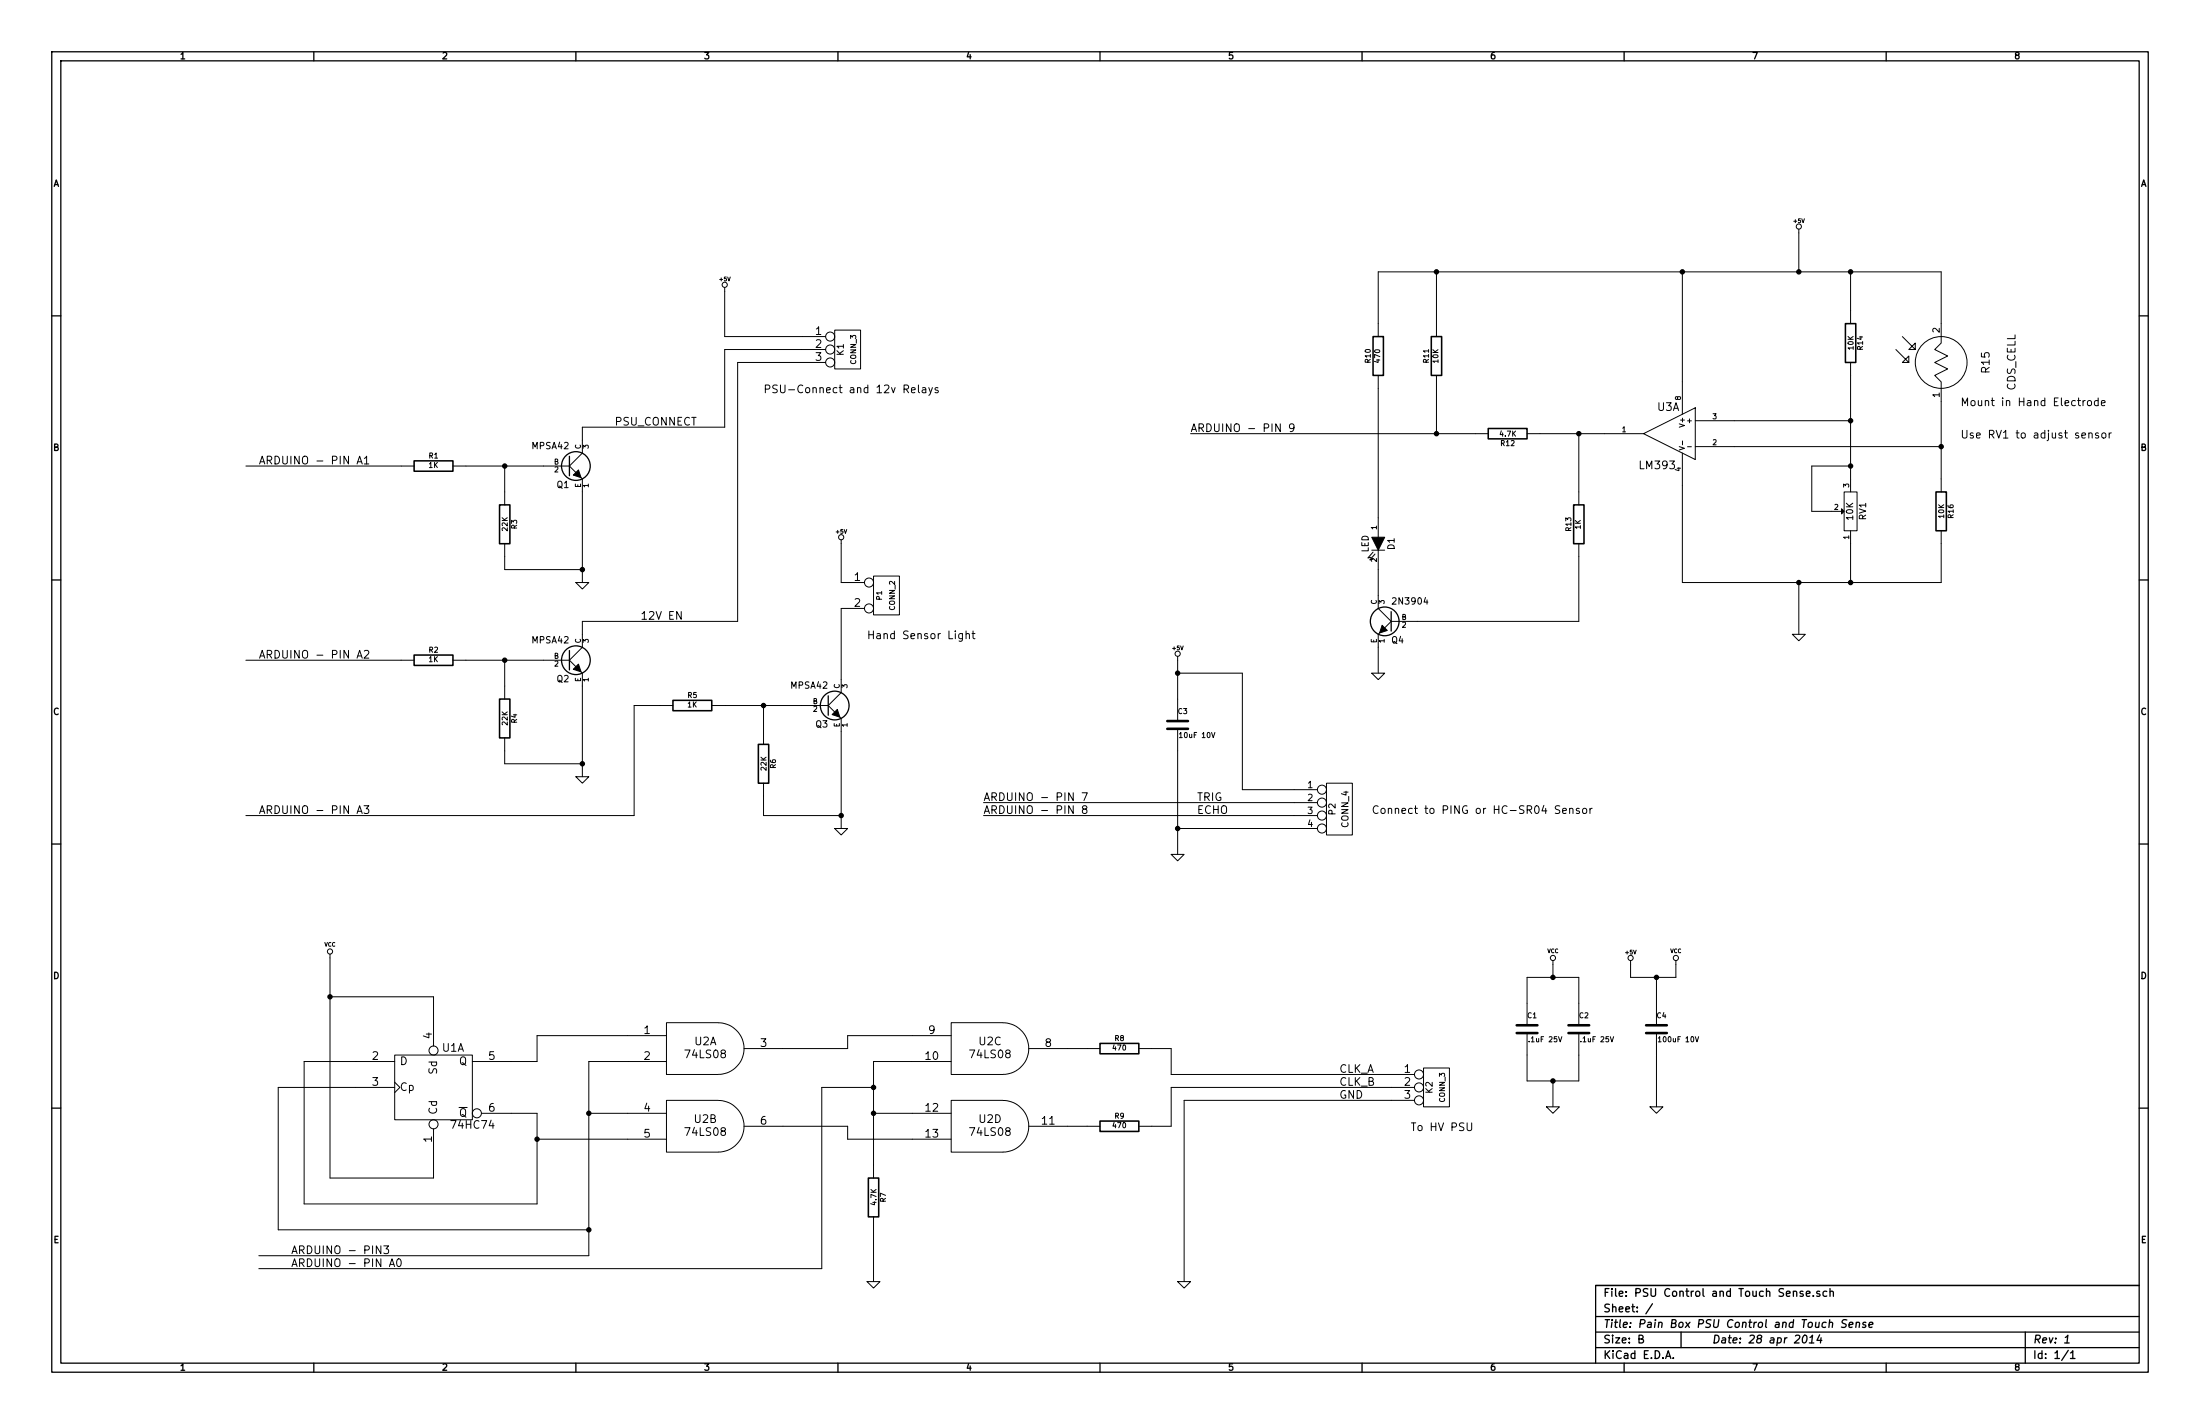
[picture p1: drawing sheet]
EESchema Schematic File Version 2
LIBS:power
LIBS:device
LIBS:transistors
LIBS:conn
LIBS:linear
LIBS:regul
LIBS:74xx
LIBS:cmos4000
LIBS:adc-dac
LIBS:memory
LIBS:xilinx
LIBS:special
LIBS:microcontrollers
LIBS:dsp
LIBS:microchip
LIBS:analog_switches
LIBS:motorola
LIBS:texas
LIBS:intel
LIBS:audio
LIBS:interface
LIBS:digital-audio
LIBS:philips
LIBS:display
LIBS:cypress
LIBS:siliconi
LIBS:opto
LIBS:atmel
LIBS:contrib
LIBS:valves
LIBS:PSU Control and Touch Sense-cache
EELAYER 27 0
EELAYER END
$Descr B 17000 11000
encoding utf-8
Sheet 1 1
Title "Pain Box PSU Control and Touch Sense"
Date "28 apr 2014"
Rev "1"
Comp ""
Comment1 ""
Comment2 ""
Comment3 ""
Comment4 ""
$EndDescr
$Comp
L 74HC74 U1
U 1 1
P 3350 8400
F 0 "U1" H 3500 8700 60  0000 C CNN
F 1 "74HC74" H 3650 8105 60  0000 C CNN
F 2 "~" H 3350 8400 60  0000 C CNN
F 3 "~" H 3350 8400 60  0000 C CNN
	1    3350 8400
	1    0    0    -1  
$EndComp
$Comp
L 74LS08 U2
U 1 1
P 5450 8100
F 0 "U2" H 5450 8150 60  0000 C CNN
F 1 "74LS08" H 5450 8050 60  0000 C CNN
F 2 "~" H 5450 8100 60  0000 C CNN
F 3 "~" H 5450 8100 60  0000 C CNN
	1    5450 8100
	1    0    0    -1  
$EndComp
$Comp
L 74LS08 U2
U 2 1
P 5450 8700
F 0 "U2" H 5450 8750 60  0000 C CNN
F 1 "74LS08" H 5450 8650 60  0000 C CNN
F 2 "~" H 5450 8700 60  0000 C CNN
F 3 "~" H 5450 8700 60  0000 C CNN
	2    5450 8700
	1    0    0    -1  
$EndComp
Wire Wire Line
	4850 8200 4550 8200
Wire Wire Line
	4550 8200 4550 9700
Wire Wire Line
	4550 8600 4850 8600
Wire Wire Line
	3950 8200 4150 8200
Wire Wire Line
	4150 8200 4150 8000
Wire Wire Line
	4150 8000 4850 8000
Wire Wire Line
	3950 8600 4150 8600
Wire Wire Line
	4150 8600 4150 9300
Wire Wire Line
	4150 8800 4850 8800
Wire Wire Line
	4550 9500 2150 9500
Wire Wire Line
	2150 9500 2150 8400
Wire Wire Line
	2150 8400 2750 8400
Connection ~ 4550 8600
Wire Wire Line
	2750 8200 2350 8200
Wire Wire Line
	2350 8200 2350 9300
Wire Wire Line
	2350 9300 4150 9300
Connection ~ 4150 8800
Wire Wire Line
	3350 7850 3350 7700
Wire Wire Line
	3350 7700 2550 7700
Wire Wire Line
	2550 7400 2550 9100
Wire Wire Line
	2550 9100 3350 9100
Wire Wire Line
	3350 9100 3350 8950
$Comp
L +5V #PWR14
U 1 1
P 12600 7450
F 0 "#PWR14" H 12600 7540 20  0001 C CNN
F 1 "+5V" H 12600 7540 30  0000 C CNN
F 2 "" H 12600 7450 60  0000 C CNN
F 3 "" H 12600 7450 60  0000 C CNN
	1    12600 7450
	1    0    0    -1  
$EndComp
$Comp
L VCC #PWR16
U 1 1
P 12950 7450
F 0 "#PWR16" H 12950 7550 30  0001 C CNN
F 1 "VCC" H 12950 7550 30  0000 C CNN
F 2 "" H 12950 7450 60  0000 C CNN
F 3 "" H 12950 7450 60  0000 C CNN
	1    12950 7450
	1    0    0    -1  
$EndComp
$Comp
L 74LS08 U2
U 3 1
P 7650 8100
F 0 "U2" H 7650 8150 60  0000 C CNN
F 1 "74LS08" H 7650 8050 60  0000 C CNN
F 2 "~" H 7650 8100 60  0000 C CNN
F 3 "~" H 7650 8100 60  0000 C CNN
	3    7650 8100
	1    0    0    -1  
$EndComp
$Comp
L 74LS08 U2
U 4 1
P 7650 8700
F 0 "U2" H 7650 8750 60  0000 C CNN
F 1 "74LS08" H 7650 8650 60  0000 C CNN
F 2 "~" H 7650 8700 60  0000 C CNN
F 3 "~" H 7650 8700 60  0000 C CNN
	4    7650 8700
	1    0    0    -1  
$EndComp
Wire Wire Line
	7050 8200 6750 8200
Wire Wire Line
	6750 8600 7050 8600
Wire Wire Line
	7050 8000 6550 8000
Wire Wire Line
	6550 8000 6550 8100
Wire Wire Line
	6550 8100 6050 8100
Wire Wire Line
	6050 8700 6550 8700
Wire Wire Line
	6550 8700 6550 8800
Wire Wire Line
	6550 8800 7050 8800
Connection ~ 6750 8600
$Comp
L R R7
U 1 1
P 6750 9250
F 0 "R7" V 6830 9250 40  0000 C CNN
F 1 "4.7K" V 6757 9251 40  0000 C CNN
F 2 "~" V 6680 9250 30  0000 C CNN
F 3 "~" H 6750 9250 30  0000 C CNN
	1    6750 9250
	1    0    0    -1  
$EndComp
Wire Wire Line
	6750 8200 6750 9000
Wire Wire Line
	6750 9500 6750 9900
$Comp
L VCC #PWR1
U 1 1
P 2550 7400
F 0 "#PWR1" H 2550 7500 30  0001 C CNN
F 1 "VCC" H 2550 7500 30  0000 C CNN
F 2 "" H 2550 7400 60  0000 C CNN
F 3 "" H 2550 7400 60  0000 C CNN
	1    2550 7400
	1    0    0    -1  
$EndComp
Connection ~ 2550 7700
Wire Wire Line
	4550 9700 2000 9700
Connection ~ 4550 9500
Wire Wire Line
	6750 8400 6350 8400
Wire Wire Line
	6350 8400 6350 9800
Wire Wire Line
	6350 9800 2000 9800
Connection ~ 6750 8400
$Comp
L CONN_3 K2
U 1 1
P 11100 8400
F 0 "K2" V 11050 8400 50  0000 C CNN
F 1 "CONN_3" V 11150 8400 40  0000 C CNN
F 2 "~" H 11100 8400 60  0000 C CNN
F 3 "~" H 11100 8400 60  0000 C CNN
	1    11100 8400
	1    0    0    -1  
$EndComp
Wire Wire Line
	9050 8100 9050 8300
Wire Wire Line
	9050 8300 10750 8300
Wire Wire Line
	10750 8400 9050 8400
Wire Wire Line
	9050 8400 9050 8700
Wire Wire Line
	10750 8500 9150 8500
Wire Wire Line
	9150 8500 9150 9900
$Comp
L GND #PWR10
U 1 1
P 9150 9900
F 0 "#PWR10" H 9150 9900 30  0001 C CNN
F 1 "GND" H 9150 9830 30  0001 C CNN
F 2 "" H 9150 9900 60  0000 C CNN
F 3 "" H 9150 9900 60  0000 C CNN
	1    9150 9900
	1    0    0    -1  
$EndComp
Text Label 2250 9700 0    60   ~ 0
ARDUINO - PIN3
Text Label 2250 9800 0    60   ~ 0
ARDUINO - PIN A0
Wire Wire Line
	12600 7450 12600 7550
Wire Wire Line
	12600 7550 12950 7550
Wire Wire Line
	12950 7550 12950 7450
$Comp
L C C1
U 1 1
P 11800 7950
F 0 "C1" H 11800 8050 40  0000 L CNN
F 1 ".1uF 25V" H 11806 7865 40  0000 L CNN
F 2 "~" H 11838 7800 30  0000 C CNN
F 3 "~" H 11800 7950 60  0000 C CNN
	1    11800 7950
	1    0    0    -1  
$EndComp
$Comp
L C C2
U 1 1
P 12200 7950
F 0 "C2" H 12200 8050 40  0000 L CNN
F 1 ".1uF 25V" H 12206 7865 40  0000 L CNN
F 2 "~" H 12238 7800 30  0000 C CNN
F 3 "~" H 12200 7950 60  0000 C CNN
	1    12200 7950
	1    0    0    -1  
$EndComp
$Comp
L VCC #PWR12
U 1 1
P 12000 7450
F 0 "#PWR12" H 12000 7550 30  0001 C CNN
F 1 "VCC" H 12000 7550 30  0000 C CNN
F 2 "" H 12000 7450 60  0000 C CNN
F 3 "" H 12000 7450 60  0000 C CNN
	1    12000 7450
	1    0    0    -1  
$EndComp
Wire Wire Line
	11800 7750 11800 7550
Wire Wire Line
	11800 7550 12200 7550
Wire Wire Line
	12200 7550 12200 7750
Wire Wire Line
	12000 7550 12000 7450
Connection ~ 12000 7550
Wire Wire Line
	11800 8150 11800 8350
Wire Wire Line
	11800 8350 12200 8350
Wire Wire Line
	12200 8350 12200 8150
$Comp
L GND #PWR13
U 1 1
P 12000 8550
F 0 "#PWR13" H 12000 8550 30  0001 C CNN
F 1 "GND" H 12000 8480 30  0001 C CNN
F 2 "" H 12000 8550 60  0000 C CNN
F 3 "" H 12000 8550 60  0000 C CNN
	1    12000 8550
	1    0    0    -1  
$EndComp
Wire Wire Line
	12000 8350 12000 8550
Connection ~ 12000 8350
$Comp
L GND #PWR7
U 1 1
P 6750 9900
F 0 "#PWR7" H 6750 9900 30  0001 C CNN
F 1 "GND" H 6750 9830 30  0001 C CNN
F 2 "" H 6750 9900 60  0000 C CNN
F 3 "" H 6750 9900 60  0000 C CNN
	1    6750 9900
	1    0    0    -1  
$EndComp
Text Label 10350 8300 0    60   ~ 0
CLK_A
Text Label 10350 8400 0    60   ~ 0
CLK_B
Text Label 10350 8500 0    60   ~ 0
GND
$Comp
L R R8
U 1 1
P 8650 8100
F 0 "R8" V 8730 8100 40  0000 C CNN
F 1 "470" V 8657 8101 40  0000 C CNN
F 2 "~" V 8580 8100 30  0000 C CNN
F 3 "~" H 8650 8100 30  0000 C CNN
	1    8650 8100
	0    -1   -1   0   
$EndComp
$Comp
L R R9
U 1 1
P 8650 8700
F 0 "R9" V 8730 8700 40  0000 C CNN
F 1 "470" V 8657 8701 40  0000 C CNN
F 2 "~" V 8580 8700 30  0000 C CNN
F 3 "~" H 8650 8700 30  0000 C CNN
	1    8650 8700
	0    -1   -1   0   
$EndComp
Wire Wire Line
	8250 8100 8400 8100
Wire Wire Line
	8900 8100 9050 8100
Wire Wire Line
	9050 8700 8900 8700
Wire Wire Line
	8400 8700 8250 8700
$Comp
L NPN Q3
U 1 1
P 6400 5450
F 0 "Q3" H 6400 5300 50  0000 R CNN
F 1 "MPSA42" H 6400 5600 50  0000 R CNN
F 2 "~" H 6400 5450 60  0000 C CNN
F 3 "~" H 6400 5450 60  0000 C CNN
	1    6400 5450
	1    0    0    -1  
$EndComp
$Comp
L R R4
U 1 1
P 3900 5550
F 0 "R4" V 3980 5550 40  0000 C CNN
F 1 "22K" V 3907 5551 40  0000 C CNN
F 2 "~" V 3830 5550 30  0000 C CNN
F 3 "~" H 3900 5550 30  0000 C CNN
	1    3900 5550
	1    0    0    -1  
$EndComp
$Comp
L NPN Q1
U 1 1
P 4400 3600
F 0 "Q1" H 4400 3450 50  0000 R CNN
F 1 "MPSA42" H 4400 3750 50  0000 R CNN
F 2 "~" H 4400 3600 60  0000 C CNN
F 3 "~" H 4400 3600 60  0000 C CNN
	1    4400 3600
	1    0    0    -1  
$EndComp
Text Notes 10900 8750 0    60   ~ 0
To HV PSU
$Comp
L NPN Q2
U 1 1
P 4400 5100
F 0 "Q2" H 4400 4950 50  0000 R CNN
F 1 "MPSA42" H 4400 5250 50  0000 R CNN
F 2 "~" H 4400 5100 60  0000 C CNN
F 3 "~" H 4400 5100 60  0000 C CNN
	1    4400 5100
	1    0    0    -1  
$EndComp
$Comp
L R R3
U 1 1
P 3900 4050
F 0 "R3" V 3980 4050 40  0000 C CNN
F 1 "22K" V 3907 4051 40  0000 C CNN
F 2 "~" V 3830 4050 30  0000 C CNN
F 3 "~" H 3900 4050 30  0000 C CNN
	1    3900 4050
	1    0    0    -1  
$EndComp
$Comp
L R R1
U 1 1
P 3350 3600
F 0 "R1" V 3430 3600 40  0000 C CNN
F 1 "1K" V 3357 3601 40  0000 C CNN
F 2 "~" V 3280 3600 30  0000 C CNN
F 3 "~" H 3350 3600 30  0000 C CNN
	1    3350 3600
	0    -1   -1   0   
$EndComp
$Comp
L R R2
U 1 1
P 3350 5100
F 0 "R2" V 3430 5100 40  0000 C CNN
F 1 "1K" V 3357 5101 40  0000 C CNN
F 2 "~" V 3280 5100 30  0000 C CNN
F 3 "~" H 3350 5100 30  0000 C CNN
	1    3350 5100
	0    -1   -1   0   
$EndComp
$Comp
L R R6
U 1 1
P 5900 5900
F 0 "R6" V 5980 5900 40  0000 C CNN
F 1 "22K" V 5907 5901 40  0000 C CNN
F 2 "~" V 5830 5900 30  0000 C CNN
F 3 "~" H 5900 5900 30  0000 C CNN
	1    5900 5900
	1    0    0    -1  
$EndComp
$Comp
L R R5
U 1 1
P 5350 5450
F 0 "R5" V 5430 5450 40  0000 C CNN
F 1 "1K" V 5357 5451 40  0000 C CNN
F 2 "~" V 5280 5450 30  0000 C CNN
F 3 "~" H 5350 5450 30  0000 C CNN
	1    5350 5450
	0    -1   -1   0   
$EndComp
$Comp
L +5V #PWR4
U 1 1
P 5600 2250
F 0 "#PWR4" H 5600 2340 20  0001 C CNN
F 1 "+5V" H 5600 2340 30  0000 C CNN
F 2 "" H 5600 2250 60  0000 C CNN
F 3 "" H 5600 2250 60  0000 C CNN
	1    5600 2250
	1    0    0    -1  
$EndComp
$Comp
L CONN_3 K1
U 1 1
P 6550 2700
F 0 "K1" V 6500 2700 50  0000 C CNN
F 1 "CONN_3" V 6600 2700 40  0000 C CNN
F 2 "~" H 6550 2700 60  0000 C CNN
F 3 "~" H 6550 2700 60  0000 C CNN
	1    6550 2700
	1    0    0    -1  
$EndComp
Wire Wire Line
	5600 5450 6200 5450
Wire Wire Line
	5900 6150 5900 6300
Wire Wire Line
	5900 6300 6500 6300
Wire Wire Line
	6500 5650 6500 6400
Wire Wire Line
	3900 4300 3900 4400
Wire Wire Line
	3900 4400 4500 4400
Wire Wire Line
	4500 3800 4500 4500
Wire Wire Line
	3900 5800 3900 5900
Wire Wire Line
	3900 5900 4500 5900
Wire Wire Line
	4500 5300 4500 6000
Wire Wire Line
	3600 3600 4200 3600
Wire Wire Line
	3900 3800 3900 3600
Connection ~ 3900 3600
Wire Wire Line
	3600 5100 4200 5100
Wire Wire Line
	3900 5300 3900 5100
Connection ~ 3900 5100
Wire Wire Line
	5900 5650 5900 5450
Connection ~ 5900 5450
Wire Wire Line
	1900 5100 3100 5100
Wire Wire Line
	1900 3600 3100 3600
Wire Wire Line
	6200 2700 5600 2700
Wire Wire Line
	5600 2700 5600 3300
Wire Wire Line
	5600 3300 4500 3300
Wire Wire Line
	4500 3300 4500 3400
Wire Wire Line
	6200 2800 5700 2800
Wire Wire Line
	5700 2800 5700 4800
Wire Wire Line
	5700 4800 4500 4800
Wire Wire Line
	4500 4800 4500 4900
Wire Wire Line
	6200 2600 5600 2600
Wire Wire Line
	5600 2600 5600 2250
$Comp
L CONN_2 P1
U 1 1
P 6850 4600
F 0 "P1" V 6800 4600 40  0000 C CNN
F 1 "CONN_2" V 6900 4600 40  0000 C CNN
F 2 "~" H 6850 4600 60  0000 C CNN
F 3 "~" H 6850 4600 60  0000 C CNN
	1    6850 4600
	1    0    0    -1  
$EndComp
Wire Wire Line
	6500 5250 6500 4700
$Comp
L +5V #PWR5
U 1 1
P 6500 4200
F 0 "#PWR5" H 6500 4290 20  0001 C CNN
F 1 "+5V" H 6500 4290 30  0000 C CNN
F 2 "" H 6500 4200 60  0000 C CNN
F 3 "" H 6500 4200 60  0000 C CNN
	1    6500 4200
	1    0    0    -1  
$EndComp
Wire Wire Line
	6500 4200 6500 4500
Wire Wire Line
	5100 5450 4900 5450
Wire Wire Line
	4900 5450 4900 6300
Wire Wire Line
	4900 6300 1900 6300
Text Label 2000 3600 0    60   ~ 0
ARDUINO - PIN A1
Text Label 2000 5100 0    60   ~ 0
ARDUINO - PIN A2
Text Label 2000 6300 0    60   ~ 0
ARDUINO - PIN A3
$Comp
L GND #PWR3
U 1 1
P 4500 6000
F 0 "#PWR3" H 4500 6000 30  0001 C CNN
F 1 "GND" H 4500 5930 30  0001 C CNN
F 2 "" H 4500 6000 60  0000 C CNN
F 3 "" H 4500 6000 60  0000 C CNN
	1    4500 6000
	1    0    0    -1  
$EndComp
$Comp
L GND #PWR6
U 1 1
P 6500 6400
F 0 "#PWR6" H 6500 6400 30  0001 C CNN
F 1 "GND" H 6500 6330 30  0001 C CNN
F 2 "" H 6500 6400 60  0000 C CNN
F 3 "" H 6500 6400 60  0000 C CNN
	1    6500 6400
	1    0    0    -1  
$EndComp
$Comp
L GND #PWR2
U 1 1
P 4500 4500
F 0 "#PWR2" H 4500 4500 30  0001 C CNN
F 1 "GND" H 4500 4430 30  0001 C CNN
F 2 "" H 4500 4500 60  0000 C CNN
F 3 "" H 4500 4500 60  0000 C CNN
	1    4500 4500
	1    0    0    -1  
$EndComp
Connection ~ 4500 4400
Connection ~ 4500 5900
Connection ~ 6500 6300
Text Notes 5900 3050 0    60   ~ 0
PSU-Connect and 12v Relays\n\n
Text Notes 6700 4950 0    60   ~ 0
Hand Sensor Light 
$Comp
L LM358 U3
U 1 1
P 12900 3350
F 0 "U3" H 12850 3550 60  0000 L CNN
F 1 "LM393" H 12850 3100 60  0000 L CNN
F 2 "" H 12900 3350 60  0000 C CNN
F 3 "" H 12900 3350 60  0000 C CNN
	1    12900 3350
	-1   0    0    -1  
$EndComp
$Comp
L R R14
U 1 1
P 14300 2650
F 0 "R14" V 14380 2650 40  0000 C CNN
F 1 "10K" V 14307 2651 40  0000 C CNN
F 2 "~" V 14230 2650 30  0000 C CNN
F 3 "~" H 14300 2650 30  0000 C CNN
	1    14300 2650
	1    0    0    -1  
$EndComp
$Comp
L R R16
U 1 1
P 15000 3950
F 0 "R16" V 15080 3950 40  0000 C CNN
F 1 "10K" V 15007 3951 40  0000 C CNN
F 2 "~" V 14930 3950 30  0000 C CNN
F 3 "~" H 15000 3950 30  0000 C CNN
	1    15000 3950
	1    0    0    -1  
$EndComp
$Comp
L POT RV1
U 1 1
P 14300 3950
F 0 "RV1" H 14300 3850 50  0000 C CNN
F 1 "10K" H 14300 3950 50  0000 C CNN
F 2 "~" H 14300 3950 60  0000 C CNN
F 3 "~" H 14300 3950 60  0000 C CNN
	1    14300 3950
	0    -1   -1   0   
$EndComp
Wire Wire Line
	13400 3250 14300 3250
Wire Wire Line
	14300 2900 14300 3700
Connection ~ 14300 3250
Wire Wire Line
	14300 3600 14000 3600
Wire Wire Line
	14000 3600 14000 3950
Wire Wire Line
	14000 3950 14150 3950
Connection ~ 14300 3600
Wire Wire Line
	14300 4500 14300 4200
Wire Wire Line
	13000 4500 15000 4500
Wire Wire Line
	15000 4500 15000 4200
Wire Wire Line
	13000 4500 13000 3750
Connection ~ 14300 4500
$Comp
L CDS_CELL R15
U 1 1
P 15000 2800
F 0 "R15" H 15000 2450 60  0000 C CNN
F 1 "CDS_CELL" H 15000 2250 60  0000 C CNN
F 2 "" H 15000 2800 60  0000 C CNN
F 3 "" H 15000 2800 60  0000 C CNN
	1    15000 2800
	0    -1   -1   0   
$EndComp
Wire Wire Line
	14300 2100 14300 2400
Wire Wire Line
	10650 2100 15000 2100
Wire Wire Line
	15000 2100 15000 2500
Wire Wire Line
	15000 3100 15000 3700
Wire Wire Line
	13400 3450 15000 3450
Connection ~ 15000 3450
Wire Wire Line
	13000 2950 13000 2100
Connection ~ 14300 2100
$Comp
L R R13
U 1 1
P 12200 4050
F 0 "R13" V 12280 4050 40  0000 C CNN
F 1 "1K" V 12207 4051 40  0000 C CNN
F 2 "~" V 12130 4050 30  0000 C CNN
F 3 "~" H 12200 4050 30  0000 C CNN
	1    12200 4050
	-1   0    0    1   
$EndComp
$Comp
L NPN Q4
U 1 1
P 10750 4800
F 0 "Q4" H 10750 4650 50  0000 R CNN
F 1 "2N3904" H 10750 4950 50  0000 R CNN
F 2 "~" H 10750 4800 60  0000 C CNN
F 3 "~" H 10750 4800 60  0000 C CNN
	1    10750 4800
	-1   0    0    -1  
$EndComp
$Comp
L +5V #PWR17
U 1 1
P 13900 1800
F 0 "#PWR17" H 13900 1890 20  0001 C CNN
F 1 "+5V" H 13900 1890 30  0000 C CNN
F 2 "" H 13900 1800 60  0000 C CNN
F 3 "" H 13900 1800 60  0000 C CNN
	1    13900 1800
	1    0    0    -1  
$EndComp
Wire Wire Line
	13900 1800 13900 2100
Connection ~ 13900 2100
$Comp
L GND #PWR18
U 1 1
P 13900 4900
F 0 "#PWR18" H 13900 4900 30  0001 C CNN
F 1 "GND" H 13900 4830 30  0001 C CNN
F 2 "" H 13900 4900 60  0000 C CNN
F 3 "" H 13900 4900 60  0000 C CNN
	1    13900 4900
	1    0    0    -1  
$EndComp
Wire Wire Line
	13900 4500 13900 4900
Connection ~ 13900 4500
Wire Wire Line
	12200 4300 12200 4800
Wire Wire Line
	12200 4800 10950 4800
Wire Wire Line
	12200 3800 12200 3350
Wire Wire Line
	11900 3350 12400 3350
$Comp
L R R12
U 1 1
P 11650 3350
F 0 "R12" V 11730 3350 40  0000 C CNN
F 1 "4.7K" V 11657 3351 40  0000 C CNN
F 2 "~" V 11580 3350 30  0000 C CNN
F 3 "~" H 11650 3350 30  0000 C CNN
	1    11650 3350
	0    1    1    0   
$EndComp
Connection ~ 12200 3350
Wire Wire Line
	9200 3350 11400 3350
Wire Wire Line
	11100 3350 11100 3000
$Comp
L R R11
U 1 1
P 11100 2750
F 0 "R11" V 11180 2750 40  0000 C CNN
F 1 "10K" V 11107 2751 40  0000 C CNN
F 2 "~" V 11030 2750 30  0000 C CNN
F 3 "~" H 11100 2750 30  0000 C CNN
	1    11100 2750
	-1   0    0    1   
$EndComp
Wire Wire Line
	11100 2100 11100 2500
Connection ~ 13000 2100
$Comp
L LED D1
U 1 1
P 10650 4200
F 0 "D1" H 10650 4300 50  0000 C CNN
F 1 "LED" H 10650 4100 50  0000 C CNN
F 2 "~" H 10650 4200 60  0000 C CNN
F 3 "~" H 10650 4200 60  0000 C CNN
	1    10650 4200
	0    1    1    0   
$EndComp
$Comp
L R R10
U 1 1
P 10650 2750
F 0 "R10" V 10730 2750 40  0000 C CNN
F 1 "470" V 10657 2751 40  0000 C CNN
F 2 "~" V 10580 2750 30  0000 C CNN
F 3 "~" H 10650 2750 30  0000 C CNN
	1    10650 2750
	-1   0    0    1   
$EndComp
Wire Wire Line
	10650 3000 10650 4000
Wire Wire Line
	10650 4400 10650 4600
Wire Wire Line
	10650 5000 10650 5200
$Comp
L GND #PWR11
U 1 1
P 10650 5200
F 0 "#PWR11" H 10650 5200 30  0001 C CNN
F 1 "GND" H 10650 5130 30  0001 C CNN
F 2 "" H 10650 5200 60  0000 C CNN
F 3 "" H 10650 5200 60  0000 C CNN
	1    10650 5200
	1    0    0    -1  
$EndComp
Wire Wire Line
	10650 2100 10650 2500
Connection ~ 11100 2100
Connection ~ 11100 3350
Text Notes 15150 3150 0    60   ~ 0
Mount in Hand Electrode\n
Text Notes 15150 3400 0    60   ~ 0
Use RV1 to adjust sensor\n
$Comp
L CONN_4 P2
U 1 1
P 10350 6250
F 0 "P2" V 10300 6250 50  0000 C CNN
F 1 "CONN_4" V 10400 6250 50  0000 C CNN
F 2 "~" H 10350 6250 60  0000 C CNN
F 3 "~" H 10350 6250 60  0000 C CNN
	1    10350 6250
	1    0    0    -1  
$EndComp
Wire Wire Line
	10000 6200 7600 6200
Wire Wire Line
	10000 6300 7600 6300
$Comp
L C C3
U 1 1
P 9100 5600
F 0 "C3" H 9100 5700 40  0000 L CNN
F 1 "10uF 10V" H 9106 5515 40  0000 L CNN
F 2 "~" H 9138 5450 30  0000 C CNN
F 3 "~" H 9100 5600 60  0000 C CNN
	1    9100 5600
	1    0    0    -1  
$EndComp
Wire Wire Line
	10000 6400 9100 6400
Wire Wire Line
	9100 5800 9100 6600
Wire Wire Line
	10000 6100 9600 6100
Wire Wire Line
	9600 6100 9600 5200
Wire Wire Line
	9600 5200 9100 5200
Wire Wire Line
	9100 5100 9100 5400
Connection ~ 9100 5200
$Comp
L +5V #PWR8
U 1 1
P 9100 5100
F 0 "#PWR8" H 9100 5190 20  0001 C CNN
F 1 "+5V" H 9100 5190 30  0000 C CNN
F 2 "" H 9100 5100 60  0000 C CNN
F 3 "" H 9100 5100 60  0000 C CNN
	1    9100 5100
	1    0    0    -1  
$EndComp
$Comp
L GND #PWR9
U 1 1
P 9100 6600
F 0 "#PWR9" H 9100 6600 30  0001 C CNN
F 1 "GND" H 9100 6530 30  0001 C CNN
F 2 "" H 9100 6600 60  0000 C CNN
F 3 "" H 9100 6600 60  0000 C CNN
	1    9100 6600
	1    0    0    -1  
$EndComp
Connection ~ 9100 6400
Text Label 7600 6200 0    60   ~ 0
ARDUINO - PIN 7
Text Label 7600 6300 0    60   ~ 0
ARDUINO - PIN 8
Text Label 9200 3350 0    60   ~ 0
ARDUINO - PIN 9
Text Notes 9250 6200 0    60   ~ 0
TRIG
Text Notes 9250 6300 0    60   ~ 0
ECHO\n
$Comp
L C C4
U 1 1
P 12800 7950
F 0 "C4" H 12800 8050 40  0000 L CNN
F 1 "100uF 10V" H 12806 7865 40  0000 L CNN
F 2 "~" H 12838 7800 30  0000 C CNN
F 3 "~" H 12800 7950 60  0000 C CNN
	1    12800 7950
	1    0    0    -1  
$EndComp
Wire Wire Line
	12800 7550 12800 7750
Connection ~ 12800 7550
$Comp
L GND #PWR15
U 1 1
P 12800 8550
F 0 "#PWR15" H 12800 8550 30  0001 C CNN
F 1 "GND" H 12800 8480 30  0001 C CNN
F 2 "" H 12800 8550 60  0000 C CNN
F 3 "" H 12800 8550 60  0000 C CNN
	1    12800 8550
	1    0    0    -1  
$EndComp
Wire Wire Line
	12800 8150 12800 8550
Text Notes 10600 6300 0    60   ~ 0
Connect to PING or HC-SR04 Sensor
Text Notes 4950 4800 0    60   ~ 0
12V EN\n
Text Notes 4750 3300 0    60   ~ 0
PSU_CONNECT\n
$EndSCHEMATC
